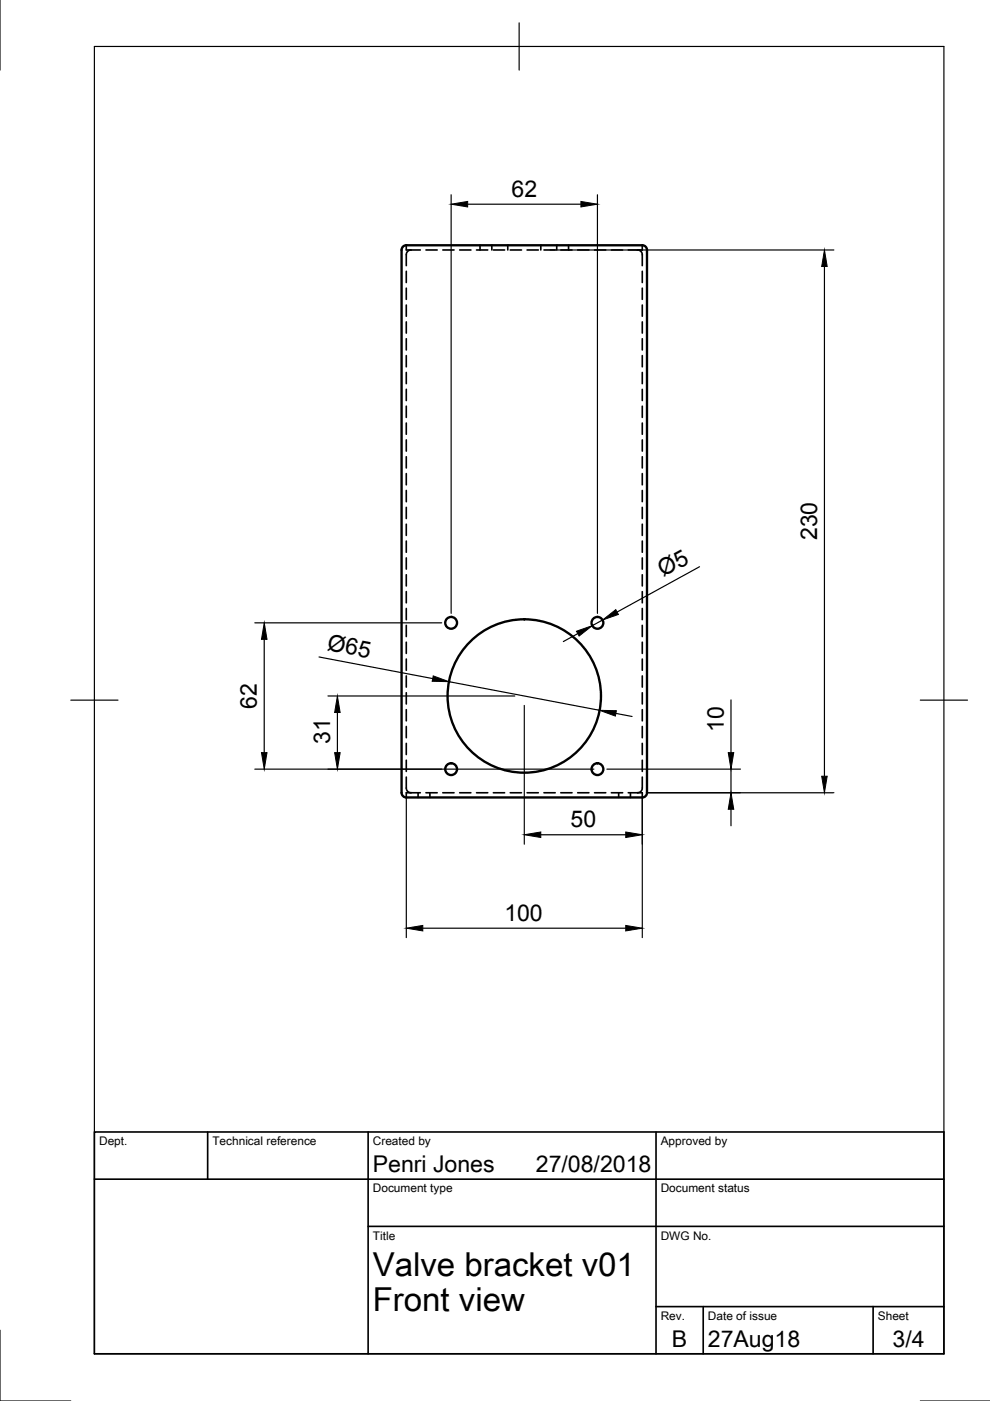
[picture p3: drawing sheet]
<svg xmlns="http://www.w3.org/2000/svg" width="210mm" height="297mm" viewBox="0 0 210 297" stroke-linecap="round" stroke-linejoin="round" font-family="sans-serif">
<!-- layer: Hidden -->
<g fill="none" stroke="#000" stroke-width=".35">
<path d="M86.1 52v1h3M86.1 57.5v2.4M87.1 53l-.5 .2-.4 .5-.1 2.6M90.3 53h2.4M93.9 53h2.4M97.5 53h2.3M101 53h2.4M101.8 52v1M104.3 52v1M104.6 53h2.4M107.7 52v1M108.2 53h2.4"/>
<path d="M111.8 53h2.3M114.7 52v1M115.3 53h2.4M118 52v1M118.9 53h2.4M120.5 52v1M122.5 53h2.4M126.1 53h2.3M129.6 53h2.4M135.2 53l.5 .2 .4 .5 .1 2.6M136.2 52v1h-3M136.2 57.5v2.4"/>
<path d="M86.1 61.1v2.4M86.1 64.7v2.4M86.1 68.2v2.4M86.1 71.8v2.4M86.1 75.4v2.4M86.1 79v2.3M136.2 61.1v2.4M136.2 64.7v2.4M136.2 68.2v2.4M136.2 71.8v2.4M136.2 75.4v2.4M136.2 79v2.3"/>
<path d="M86.1 82.5v2.4M86.1 86.1v2.4M86.1 89.7v2.4M86.1 93.3v2.3M86.1 96.8v2.4M136.2 82.5v2.4M136.2 86.1v2.4M136.2 89.7v2.4M136.2 93.3v2.3M136.2 96.8v2.4M86.1 100.4v2.4M86.1 104v2.4"/>
<path d="M86.1 107.6v2.3M86.1 111.1v2.4M86.1 114.7v2.4M86.1 118.3v2.4M136.2 100.4v2.4M136.2 104v2.4M136.2 107.6v2.3M136.2 111.1v2.4M136.2 114.7v2.4M136.2 118.3v2.4M86.1 121.9v2.3M86.1 125.4v2.4"/>
<path d="M86.1 129v2.4M86.1 132.6v2.4M86.1 136.2v2.3M86.1 139.7v2.4M136.2 121.9v2.3M136.2 125.4v2.4M136.2 129v2.4M136.2 132.6v2.4M136.2 136.2v2.3M136.2 139.7v2.4M86.1 143.3v2.4M86.1 146.9v2.4"/>
<path d="M86.1 150.5v2.3M86.1 154v2.4M86.1 157.6v2.4M136.2 143.3v2.4M136.2 146.9v2.4M136.2 150.5v2.3M136.2 154v2.4M136.2 157.6v2.4M86.1 164.7l.1 2.7 .4 .5 .5 .2M86.1 161.2v2.4M88.6 168.1v1M89.1 168.1h-3v1"/>
<path d="M90.3 168.1h2.4M91.1 168.1v1M93.9 168.1h2.4M97.5 168.1h2.3M101 168.1h2.4M104.6 168.1h2.4M108.2 168.1h2.4M111.8 168.1h2.3M115.3 168.1h2.4M118.9 168.1h2.4M122.5 168.1h2.4M126.1 168.1h2.3"/>
<path d="M129.6 168.1h2.4M131.2 168.1v1M133.2 168.1h3v1M133.7 168.1v1M136.2 164.7l-.1 2.7-.4 .5-.5 .2M136.2 161.2v2.4"/>
</g>
<!-- layer: Visible -->
<g fill="none" stroke="#000" stroke-width=".5">
<path d="M85.4 52.3l.7-.3h50.1a1 1 0 0 1 1 1v115.1a1 1 0 0 1-1 1h-50.1a1 1 0 0 1-1-1v-115.1z"/>
<circle cx="95.7" cy="132.1" r="1.25"/>
<circle cx="126.7" cy="132.1" r="1.25"/>
<circle cx="111.2" cy="147.6" r="16.3"/>
<circle cx="95.7" cy="163.1" r="1.25"/>
<circle cx="126.7" cy="163.1" r="1.25"/>
</g>
<!-- layer: Border -->
<path d="M0 -.1v15M20 9.9h180.1v277.1h-180.1zM110.1 4.8v10.1M15 148.4h10M195.1 148.4h10M0 282v15h15M195.1 297h14.9" fill="none" stroke="#000" stroke-width=".25"/>
<!-- layer: TitleBlock -->
<path d="M20 240h180.1v47h-180.1zM20 250h180.1M44 240v10M78.1 240v47M139.1 240v47M78.1 260h122M139.1 277h61M149.1 277v10M185.1 277v10" fill="none" stroke="#000" stroke-width=".35"/>
<!-- layer: Dimensions -->
<g fill="none" stroke="#000" stroke-width=".25">
<path d="M95.6 41.3v88.8M99.2 43.3h24M116.7 53h60.1M126.7 41.3v88.8M174.8 56.5v108.1M54 132.1h39.6M56 135.6v24M67.6 139.3l24.1 4.6M122.5 134.3l-3.1 1.7M127.8 131.5l-2.2 1.2M148.3 120.2l-17.5 9.6M69.5 147.6h39.7"/>
<path d="M71.5 151.1v8.5M95.2 144.5l31.9 6.1M111.2 149.6v29.4M130.6 151.3l3.4 .6M155 148.4v11.2M54 163.1h71.9M86.1 169.1v29.7M114.7 177h18M128.7 163.1h28.3M136.2 169.1v29.7M137.2 168.1h39.6M155 163.1v5"/>
<path d="M155 171.6v3.5M89.6 196.8h43.1"/>
</g>
<g fill="#000" stroke="#000" stroke-width=".21">
<path d="M95.6 43.3l3.6-.6v1.2zM123.2 42.7l3.5 .6-3.5 .6zM174.8 53l.6 3.5h-1.2zM56 132.1l.6 3.5h-1.2zM122.2 133.8l3.4-1.1-2.8 2.2zM127.8 131.5l2.8-2.2 .5 1zM55.4 159.6h1.2l-.6 3.5zM71.5 147.6l.6 3.5h-1.1zM71 159.6h1.1l-.6 3.5zM91.9 143.3l3.3 1.2-3.6-.1zM127.1 150.6l3.6 .1-.2 1.1zM154.4 159.6h1.2l-.6 3.5z"/>
<path d="M111.2 177l3.5-.6v1.2zM132.7 176.4l3.5 .6-3.5 .6zM155 168.1l.6 3.5h-1.2zM174.2 164.6h1.2l-.6 3.5zM86.1 196.8l3.5-.6v1.2zM132.7 196.2l3.5 .6-3.5 .6z"/>
</g>
<g font-size="7">
<text x="79.1" y="270.5">Valve bracket v01</text>
<text x="79.1" y="278">Front view</text>
</g>
<g font-size="4.9">
<text x="108.5" y="41.7">62</text>
<text x="173.3" y="114.6" transform="rotate(-90 173.3 114.6)">230</text>
<text x="140.6" y="122.4" transform="rotate(-29 140.6 122.4)">Ø5</text>
<text x="69.2" y="137.8" transform="rotate(11 69.2 137.8)">Ø65</text>
<text x="54.5" y="150.2" transform="rotate(-90 54.5 150.2)">62</text>
<text x="153.4" y="155.1" transform="rotate(-90 153.4 155.1)">10</text>
<text x="70" y="157.7" transform="rotate(-90 70 157.7)">31</text>
<text x="121" y="175.4">50</text>
<text x="106.9" y="195.2">100</text>
<text x="79.1" y="248.5">Penri Jones</text>
<text x="113.6" y="248.5">27/08/2018</text>
<text x="142.5" y="285.7">B</text>
<text x="150.1" y="285.5">27Aug18</text>
<text x="189.2" y="285.6">3/4</text>
</g>
<g font-size="2.5">
<text x="21" y="242.8">Dept.</text>
<text x="45" y="242.8">Technical reference</text>
<text x="79.1" y="242.8">Created by</text>
<text x="140.1" y="242.8">Approved by</text>
<text x="79.1" y="252.8">Document type</text>
<text x="140.1" y="252.8">Document status</text>
<text x="79.1" y="262.8">Title</text>
<text x="140.1" y="262.8">DWG No.</text>
<text x="140.1" y="279.8">Rev.</text>
<text x="150.1" y="279.8">Date of issue</text>
<text x="186.1" y="279.8">Sheet</text>
</g>
</svg>
